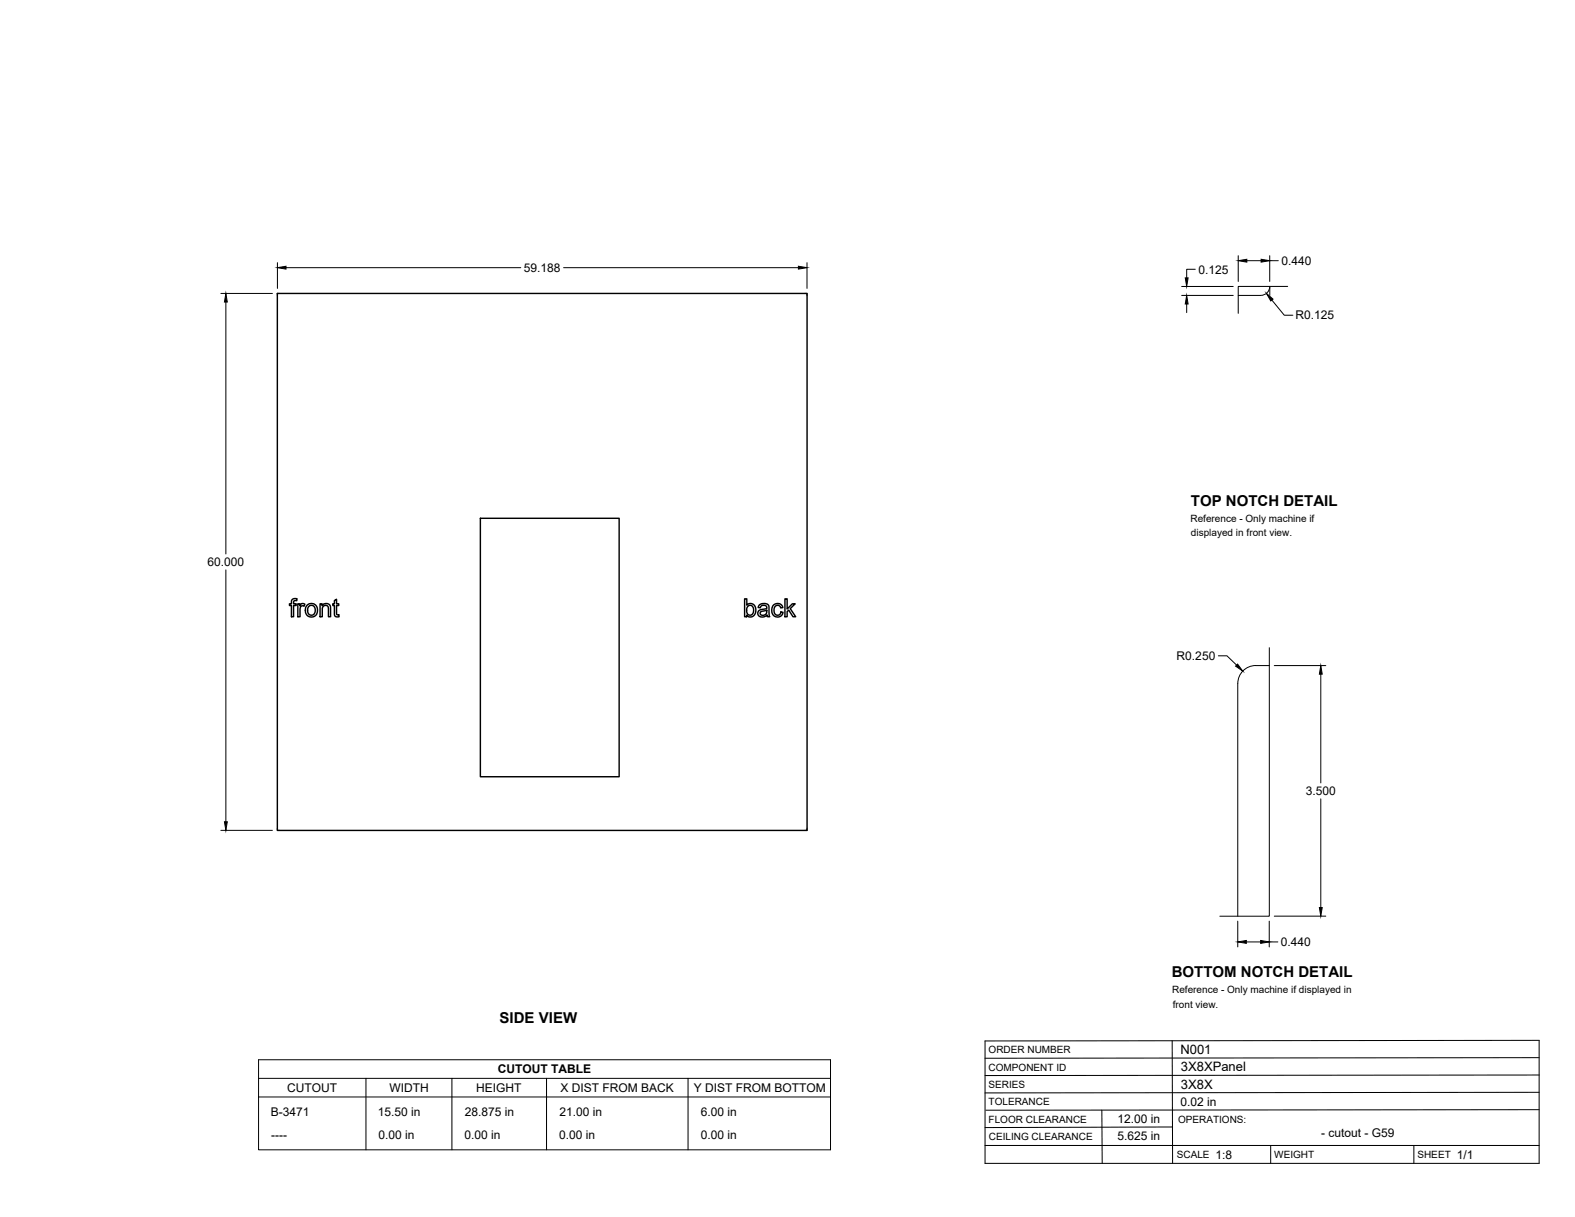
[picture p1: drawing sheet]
<svg xmlns="http://www.w3.org/2000/svg" width="559mm" height="432mm" viewBox="0 0 559 432" stroke-linecap="round" stroke-linejoin="round" font-family="sans-serif">
<!-- layer: Visible -->
<g fill="none" stroke="#000" stroke-width=".51">
<path d="M98.4 104.1h187.9v190.5h-187.9zM170.4 183.9h49.3v91.7h-49.3zM103.7 212.7l.7-.3h1l-.1 .7a.73 .73 0 0 0-.8 0 .73 .73 0 0 0-.3 .7v.4h.9v.6h-.9v4h-.8v-4h-.7v-.6h.7zM105.7 214.2h.7v.7a1.12 1.12 0 0 1 1.8-.5l-.3 .7-.4-.2a1.08 1.08 0 0 0-1.1 1.5v2.4h-.7zM108.9 214.7a2.3 2.3 0 0 1 3.8 1.7 2.3 2.3 0 0 1-3.5 2.1 2.84 2.84 0 0 1-.3-3.8zM109.5 215.2l.8-.4 1.2 .4 .3 1.8-.7 1.1-.9 .1-.9-.6-.2-1.3zM113.6 214.2h.7v.7a1.64 1.64 0 0 1 1.9-.7 1.64 1.64 0 0 1 1.1 1.8v2.8h-.8l-.1-3.6-.7-.4-1 .3-.4 .9v2.8h-.7zM118.6 213.1l.8-.5v1.6h.8v.6h-.8v3.2l.8 .1 .1 .7-.6 .1a1.02 1.02 0 0 1-1.1-1.4v-2.7h-.5v-.6h.5zM264.2 212.5h.8v2.2a1.98 1.98 0 0 1 2.5-.2 1.98 1.98 0 0 1 .6 2.5l-.2 .9a1.74 1.74 0 0 1-3 .3v.6h-.7zM265.3 215.2l.5-.4a1.77 1.77 0 0 1 1.7 1.3 1.77 1.77 0 0 1-.8 2l-.6 .2-.6-.2a2.2 2.2 0 0 1-.6-2.2zM269.5 214.6l1.8-.5 1.3 .5 .5 4.2h-.8l-.2-.5a1.76 1.76 0 0 1-1.9 .7 1.76 1.76 0 0 1-1.3-1.6l.6-.9 1.7-.4a.69 .69 0 0 0 .8-.7 .69 .69 0 0 0-.9-.6l-.9 .1-.5 .7-.7-.1zM269.9 217.1l1.4-.4a.44 .44 0 0 1 .5-.1 .44 .44 0 0 1 .3 .5 1.25 1.25 0 0 1-1 1.2 1.25 1.25 0 0 1-1.4-.7z"/>
<path d="M274.4 214.8a1.95 1.95 0 0 1 1.9-.7 1.95 1.95 0 0 1 1.4 1.5l-.7 .1a1.26 1.26 0 0 0-1.6-.8 1.26 1.26 0 0 0-.8 1.6l.1 .9 .6 .7a1.16 1.16 0 0 0 1.8-1l.7 .1-.3 .9a2.15 2.15 0 0 1-2.8 .5 2.15 2.15 0 0 1-.8-2.7zM278.5 212.5h.8v3.6l1.8-1.9h1l-1.7 1.7 1.9 2.9h-1l-1.5-2.3-.5 .5v1.8h-.8z"/>
</g>
<!-- layer: Reference -->
<path d="M99.2 104.1h-.8v.8M285.5 104.1h.8v.8M439.3 104.8h8M447.3 104.8a3.2 3.2 0 0 0 3.2-3.2v3.2M456.9 101.6h-17.6v9.6M450.3 236.2a12.8 12.8 0 0 0-7.7 .6 6.4 6.4 0 0 0-3.4 5.7l-.1 82.6M450.3 229.8v95.3h-17.5M98.4 293.8v.8h.8M286.3 293.8v.8h-.8" fill="none" stroke="#000" stroke-width=".35"/>
<!-- layer: Titleblock -->
<path d="M349.5 369.3l196.6-.2v43.7h-196.6zM415.9 369.3l.1 43.5M546.1 375.3l-196.6 .2M390.9 393.9l.2 18.9M416 399.9l-66.5 .2M546.1 393.7l-196.3 .2M546.1 387.6l-196.6 .2M546.1 381.4l-196.6 .2M349.5 406.4h196.6M450.8 406.4v6.4M501.6 406.4v6.4" fill="none" stroke="#000" stroke-width=".36"/>
<!-- layer: Custom Tables -->
<path d="M91.7 376h203v32h-203zM91.7 382.6h203M91.7 389.2h203M129.8 382.6v25.4M160.3 382.6v25.4M193.9 382.6v25.4M244.1 382.6v25.4" fill="none" stroke="#000" stroke-width=".35"/>
<!-- layer: FD_Dimensions -->
<g fill="none" stroke="#000" stroke-width=".35">
<path d="M98.4 93.2v9.1M101.5 95h83.3M200 95h83.3M286.3 93.2v9.1M424.1 95.5h-3.1v3.1M439.3 90.7v9.2M442.4 92.5h5M450.5 90.7v9.2M450.5 92.5h3M78.4 104.1h18.2M80.1 107.2v89.4M419.2 104.8h18.3"/>
<path d="M419.2 101.6h18.3M421 107.9v3M451.3 106.5l4.4 5.3h3M80.1 202.2v89.4M432.3 232.7h3l3.4 3.3M452.1 236.2h18.3M468.6 239.2v38.6M78.4 294.6h18.2M468.6 283.4v38.6M439.1 326.8v9.2M442.2 334.2h5.1M450.3 326.8v9.2"/>
<path d="M450.3 334.2h3.1M452.1 325.1h18.3"/>
</g>
<g fill="#000" stroke="#000" stroke-width=".35">
<path d="M98.4 95l3.1-.5v1zM283.3 94.5l3 .5-3 .5zM420.5 98.6h1l-.5 3zM439.3 92.5l3.1-.5v1zM447.4 92l3.1 .5-3.1 .5zM80.1 104.1l.5 3.1h-1zM421 104.8l.5 3.1h-1zM449.3 104.1l2.4 2-.8 .7zM439.1 235.6l1.8 2.5-2.5-1.8zM468.6 236.2l.5 3h-1zM79.6 291.6h1l-.5 3zM439.1 334.2l3.1-.5v1z"/>
<path d="M447.3 333.7l3 .5-3 .5zM468.1 322h1l-.5 3.1z"/>
</g>
<g font-size="5.3">
<text x="422.6" y="179.5">TOP NOTCH DETAIL</text>
<text x="415.8" y="346.8">BOTTOM NOTCH DETAIL</text>
<text x="177.3" y="363.1">SIDE VIEW</text>
</g>
<g font-size="4.6">
<text x="418.8" y="373.8">N001</text>
<text x="419" y="380.1">3X8XPanel</text>
<text x="419" y="386.2">3X8X</text>
</g>
<g font-size="4.3">
<text x="454.6" y="94">0.440</text>
<text x="185.9" y="96.5">59.188</text>
<text x="425.2" y="97">0.125</text>
<text x="459.6" y="113.3">R0.125</text>
<text x="73.6" y="200.9">60.000</text>
<text x="417.5" y="234.2">R0.250</text>
<text x="463.3" y="282.1">3.500</text>
<text x="454.5" y="335.7">0.440</text>
<text x="176.6" y="380.8">CUTOUT TABLE</text>
<text x="101.9" y="387.4">CUTOUT</text>
<text x="138.2" y="387.4">WIDTH</text>
<text x="169" y="387.4">HEIGHT</text>
<text x="198.9" y="387.4">X DIST FROM BACK</text>
<text x="246.1" y="387.4">Y DIST FROM BOTTOM</text>
<text x="418.8" y="392.4">0.02 in</text>
<text x="96.1" y="396.1">B-3471</text>
<text x="134.1" y="396.1">15.50 in</text>
<text x="164.9" y="396.1">28.875 in</text>
<text x="198.5" y="396.1">21.00 in</text>
<text x="248.7" y="396.1">6.00 in</text>
<text x="396.5" y="398.3">12.00 in</text>
<text x="96.2" y="404">----</text>
<text x="134.3" y="404">0.00 in</text>
<text x="164.8" y="404">0.00 in</text>
<text x="198.4" y="404">0.00 in</text>
<text x="248.6" y="404">0.00 in</text>
<text x="396.5" y="404.3">5.625 in</text>
<text x="468.8" y="403.3">- cutout - G59</text>
<text x="431.3" y="411.1">1:8</text>
<text x="516.9" y="411.1">1/1</text>
</g>
<g font-size="3.5">
<text x="422.4" y="185">Reference - Only machine if</text>
<text x="422.6" y="190.2">displayed in front view.</text>
<text x="415.9" y="352.4">Reference - Only machine if displayed in</text>
<text x="416.1" y="357.5">front view.</text>
<text x="350.8" y="373.6">ORDER NUMBER</text>
<text x="350.8" y="379.9">COMPONENT ID</text>
<text x="350.8" y="386.1">SERIES</text>
<text x="350.8" y="392.2">TOLERANCE</text>
<text x="350.8" y="398.4">FLOOR CLEARANCE</text>
<text x="418" y="398.4">OPERATIONS:</text>
<text x="350.8" y="404.4">CEILING CLEARANCE</text>
<text x="417.5" y="410.9">SCALE</text>
<text x="452.1" y="410.9">WEIGHT</text>
<text x="502.9" y="410.9">SHEET</text>
</g>
</svg>
